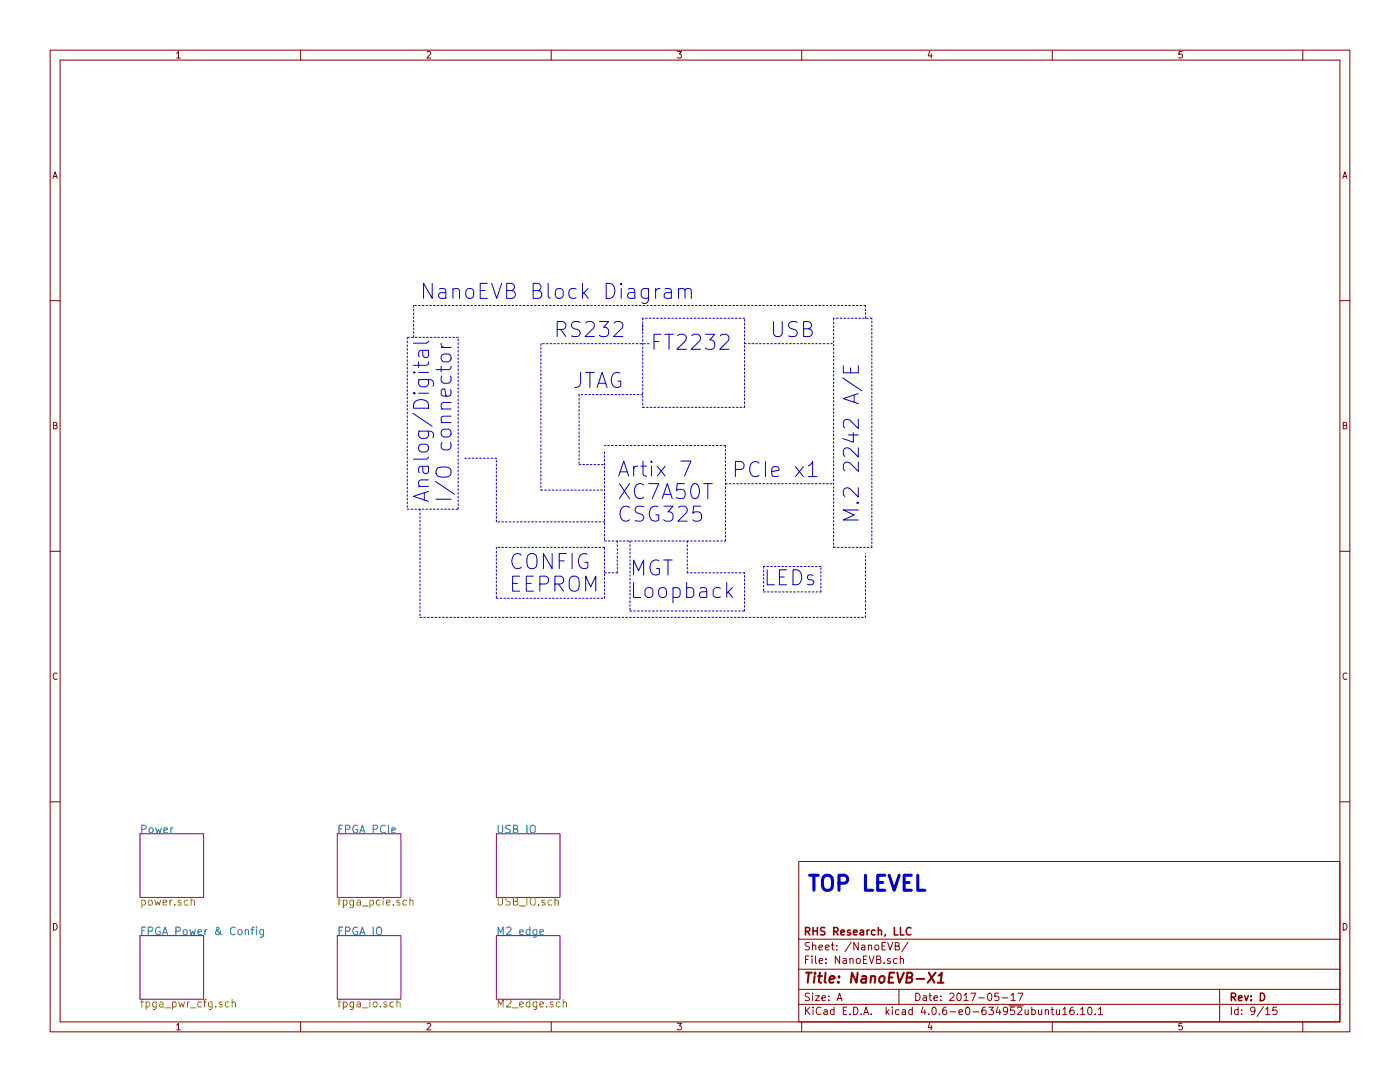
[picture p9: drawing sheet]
<svg xmlns="http://www.w3.org/2000/svg" width="279mm" height="216mm" viewBox="0 0 279 216" stroke-linecap="round" stroke-linejoin="round" font-family="sans-serif">
<g fill="none" stroke="#840000" stroke-width=".2">
<path d="M10 10h259.4v195.9h-259.4zM12 12h255.4v191.9h-255.4zM60 10v2M110 10v2M160 10v2M210 10v2M260 10v2M10 60h2M267.4 60h2M10 110h2M267.4 110h2M10 160h2"/>
<path d="M267.4 160h2M159.4 171.9h108v32h-108zM159.4 197.4h108M159.4 193.4h108M159.4 187.4h108M167.1 199.7l.4-1.5 .5 1.5M167.2 199.2h.7M177.2 188.1l.4 1.5 .6-1.5M178.7 188.8l.7-.2v-.4l-.2-.1h-.5v1.5h.5l.3-.2v-.3l-.3-.3M179 191.3h-.4l-.3 .2 .1 .6 .2 .2 .4-.1M179.4 197.4v3M179.7 191.4l.2-.1h.4v1"/>
<path d="M179.7 190.8v1.5M181.2 188l-1.2 1.9M199.3 198.2h-.7l-.1 .7 .2-.1h.5l.2 .2-.1 .5-.2 .2-.6-.2M200 199.1h1.1M201.8 198.6l.4-.4v1.5M201.8 199.7h.8M203.1 198.2h1l-.6 1.5M243.4 197.4v6.5M60 203.9v2M110 203.9v2M159.4 200.4h108M160 203.9v2"/>
<path d="M208.6 201.6l.2-.1h.4v1M208.6 201.5v1M209.8 201.5h.5M210 201v1.3l.3 .2M210 203.9v2M210.8 201.5l.1 .9 .4 .1 .2-.2M211.5 201.5v1M212.1 201.4l.4-.4v1.5M212.1 202.5h.9M214.2 201h-.4a1.11 1.11 0 0 0-.1 1.4l.4 .1 .2-.2 .1-.5-.3-.3-.4 .1-.2 .2M215 202.3v.2M215.6 201.4l.5-.4v1.5"/>
<path d="M215.6 202.5h.9M217.2 201.1l.2-.1a.8 .8 0 0 1 .5 .7 .8 .8 0 0 1-.5 .8l-.2-.2-.1-.4zM218.6 202.3v.2M219.2 201.4l.4-.4v1.5M219.2 202.5h.9M252.6 201.4l.4-.4v1.5M252.6 202.5h.8M254.8 201h-.7l-.1 .7 .2-.2 .5 .1 .2 .2-.1 .5-.2 .2-.6-.2M260 203.9v2"/>
</g>
<path d="M185.4 194.1l1.1 2M186.7 194.1l-1.6 2M187.1 196.1h1.2M187.3 194.7l.7-.6-.3 2" fill="none" stroke="#840000" stroke-width=".41"/>
<path d="M181.8 185.2a.71 .71 0 0 0-1 .5 .71 .71 0 0 0 .7 .9l.3-.2" fill="none" stroke="#840000" stroke-width=".3"/>
<path d="M27.9 166.4h12.7v12.7h-12.7zM67.3 166.4h12.7v12.7h-12.7zM99.1 166.4h12.7v12.7h-12.7zM27.9 186.7h12.7v12.7h-12.7zM67.3 186.7h12.7v12.7h-12.7zM99.1 186.7h12.7v12.7h-12.7z" fill="none" stroke="#840084" stroke-width=".2"/>
<path d="M50.1 185.5h.6M50.7 185l-.4 .2v1.3M51.2 185v.1M51.2 185.5v1M52.6 185.5v1.2l-.3 .3-.4-.1M52.6 185.6l-.5-.1-.3 .3v.4l.2 .2h.6M107.7 186l.8-.1-.1-.3-.4-.1-.3 .2 .1 .7h.6" fill="none" stroke="#008484" stroke-width=".2"/>
<path d="M38.2 179.8v-.1a.36 .36 0 0 1 .6 .1v.8M81.2 179.7l-.5-.1-.3 .3v.4l.2 .2h.6M81.8 179.8l.1-.1a.36 .36 0 0 1 .5 .1v.8M81.8 179.1v1.5M110.8 179.8v-.1a.36 .36 0 0 1 .6 .1v.8M45.7 200l-.4-.1-.3 .3v.5l.1 .2h.6M46.3 199.4v1.5M79.2 199.4v1.5M46.3 200.1l.1-.1a.36 .36 0 0 1 .6 .2v.7M79.2 200.1l.1-.1a.36 .36 0 0 1 .6 .2v.7M112.4 200.1l.1-.1a.36 .36 0 0 1 .6 .2v.7" fill="none" stroke="#848400" stroke-width=".2"/>
<g fill="none" stroke="#0000c2" stroke-width=".2">
<path d="M131.7 57.6a.73 .73 0 0 0-.9 .5M132.7 57.7l.3-.1 .8 .1 .2 .3v1.5M134 58.3l-1 .1a.59 .59 0 0 0-.5 .6 .59 .59 0 0 0 .5 .5l1-.1M135.4 57.8a.76 .76 0 0 1 1.3 .2v1.5M135.4 57.6v1.9M136.7 58a.72 .72 0 0 1 1.1-.3l.2 .3v1.5M83.5 72.2v1.1M84.3 69.9l.1 1a.59 .59 0 0 0 .6 .5 .59 .59 0 0 0 .5-.5l-.1-1M85.5 72.2l-.1 .5-.3 .2h-2.6M85.5 69.9h-1.5l-.3 .2-.2 .2 .2 .9M85.5 68l-.4 .5h-2.6M88 68.5a.73 .73 0 0 0 .6 .8"/>
<path d="M88 73.1v1.1M88 69.3h2M88.2 70.9l.4-.3h.9a.82 .82 0 0 1 .6 .8 .82 .82 0 0 1-.6 .8h-.9a.84 .84 0 0 1-.4-1.3zM90 73.1l-.1 .5-.3 .2h-2.6M130.5 68.1h1M132 66.7h-1.5v3M135.9 92h2l-1.3 3M161.3 93l.6-.5 .3-.4v3M161.3 95.1h1.7M171.3 97.3v1.9l-1.7-1.7a.81 .81 0 0 0-1.3 .4v.7l.3 .5M145.3 118.1l.9 1.1M146.2 117.2l-1.2 1.2"/>
<path d="M171 100.3l.2-.1 .1 .1-.1 .2-.2-.2h.3M171.3 101.8h-3l2.2 1-2.2 1h3"/>
</g>
<g fill="none" stroke="#0000c2" stroke-width=".2" stroke-dasharray=".3 .4">
<path d="M81.3 67.3v34.3M82.5 61v6.3M91.4 67.3h-10.1M107.9 68.6v29.2M115.6 78.7v14M128.3 64.8v16.5M128.3 63.5v2.5M128.3 78.7h-12.7M129.5 68.6h-21.6M148.6 63.5h-20.3M148.6 68.6h17.8M166.4 63.5v45.7"/>
<path d="M172.7 63.5v-2.5M172.7 61h-90.2M174 63.5h-7.6M99.1 91.4h-6.4M107.9 97.8h12.7M115.6 92.7h5M120.6 90.2v17.8M128.3 81.3h20.3M144.8 88.9h-24.2M144.8 96.5h21.6M148.6 81.3v-17.8M81.3 101.6h10.1"/>
<path d="M83.8 101.6v21.6M91.4 101.6v-34.3M99.1 104.1v-12.7M99.1 109.2v10.2M99.1 119.4h21.5M120.6 108h24.2M120.6 104.1h-21.5M120.6 119.4v-10.2M120.6 109.2h-21.5M120.6 114.3h2.6M123.2 114.3v-6.3M125.7 108v13.9"/>
<path d="M137.2 114.3v-6.3M144.8 108v-19.1M148.6 114.3h-11.4M152.4 118.1h11.4M163.8 113h-11.4M166.4 109.2h7.6M174 109.2v-45.7M83.8 123.2h88.9M125.7 121.9h22.9M148.6 121.9v-7.6M172.7 123.2v-12.7"/>
</g>
<g font-size="4.2" fill="#0000c2">
<text x="83.8" y="59.7">NanoEVB Block Diagram</text>
<text x="110.5" y="67.3">RS232</text>
<text x="131.7" y="69.8">FT2232</text>
<text x="153.7" y="67.3">USB</text>
<text x="114.3" y="77.5">JTAG</text>
<text x="123.2" y="95.1">Artix 7</text>
<text x="146" y="95.2">PCIe x1</text>
<text x="85.7" y="100.3" transform="rotate(-90 85.7 100.3)">Analog/Digital</text>
<text x="90.2" y="100.3" transform="rotate(-90 90.2 100.3)">I/O connector</text>
<text x="123.2" y="99.6">XC7A50T</text>
<text x="171.4" y="97.9" transform="rotate(-90 171.4 97.9)">M.2 2242 A/E</text>
<text x="123.2" y="104.1">CSG325</text>
<text x="101.6" y="113.6">CONFIG</text>
<text x="101.6" y="118.1">EEPROM</text>
<text x="125.7" y="114.9">MGT</text>
<text x="125.7" y="119.4">Loopback</text>
<text x="152.4" y="116.8">LEDs</text>
<text x="161.3" y="177.8">TOP LEVEL</text>
</g>
<text font-size="2.8" fill="#840000" x="160.4" y="196.2">Title: NanoEVB-X1</text>
<g font-size="2.1" fill="#008484">
<text x="27.9" y="166.3">Power</text>
<text x="67.3" y="166.3">FPGA PCIe</text>
<text x="99.1" y="166.3">USB IO</text>
<text x="27.9" y="186.6">FPGA Power &amp; Config</text>
<text x="67.3" y="186.6">FPGA IO</text>
<text x="99.1" y="186.6">M2 edge</text>
</g>
<g font-size="2.1" fill="#848400">
<text x="27.9" y="180.7">power.sch</text>
<text x="67.3" y="180.7">fpga_pcie.sch</text>
<text x="99.1" y="180.7">USB_IO.sch</text>
<text x="27.9" y="201">fpga_pwr_cfg.sch</text>
<text x="67.3" y="201">fpga_io.sch</text>
<text x="99.1" y="201">M2_edge.sch</text>
</g>
<g font-size="2.1" fill="#840000">
<text x="160.4" y="189.6">Sheet: /NanoEVB/</text>
<text x="160.4" y="186.6">RHS Research, LLC</text>
<text x="160.4" y="192.3">File: NanoEVB.sch</text>
<text x="160.4" y="202.5">KiCad E.D.A. kicad 4.0.6-e0-634952ubuntu16.10.1</text>
<text x="160.4" y="199.7">Size: A</text>
<text x="182.4" y="199.7">Date: 2017-05-17</text>
<text x="245.4" y="199.7">Rev: D</text>
<text x="245.4" y="202.5">Id: 9/15</text>
</g>
<g font-size="1.8" fill="#840000">
<text x="35" y="11.6">1</text>
<text x="85" y="11.6">2</text>
<text x="135" y="11.6">3</text>
<text x="185" y="11.6">4</text>
<text x="235" y="11.6">5</text>
<text x="10.4" y="35.6">A</text>
<text x="267.8" y="35.6">A</text>
<text x="10.4" y="85.6">B</text>
<text x="267.8" y="85.6">B</text>
<text x="10.4" y="135.6">C</text>
<text x="267.8" y="135.6">C</text>
<text x="10.4" y="185.6">D</text>
<text x="267.8" y="185.6">D</text>
<text x="35" y="205.5">1</text>
<text x="85" y="205.5">2</text>
<text x="135" y="205.5">3</text>
<text x="185" y="205.5">4</text>
<text x="235" y="205.5">5</text>
</g>
</svg>
